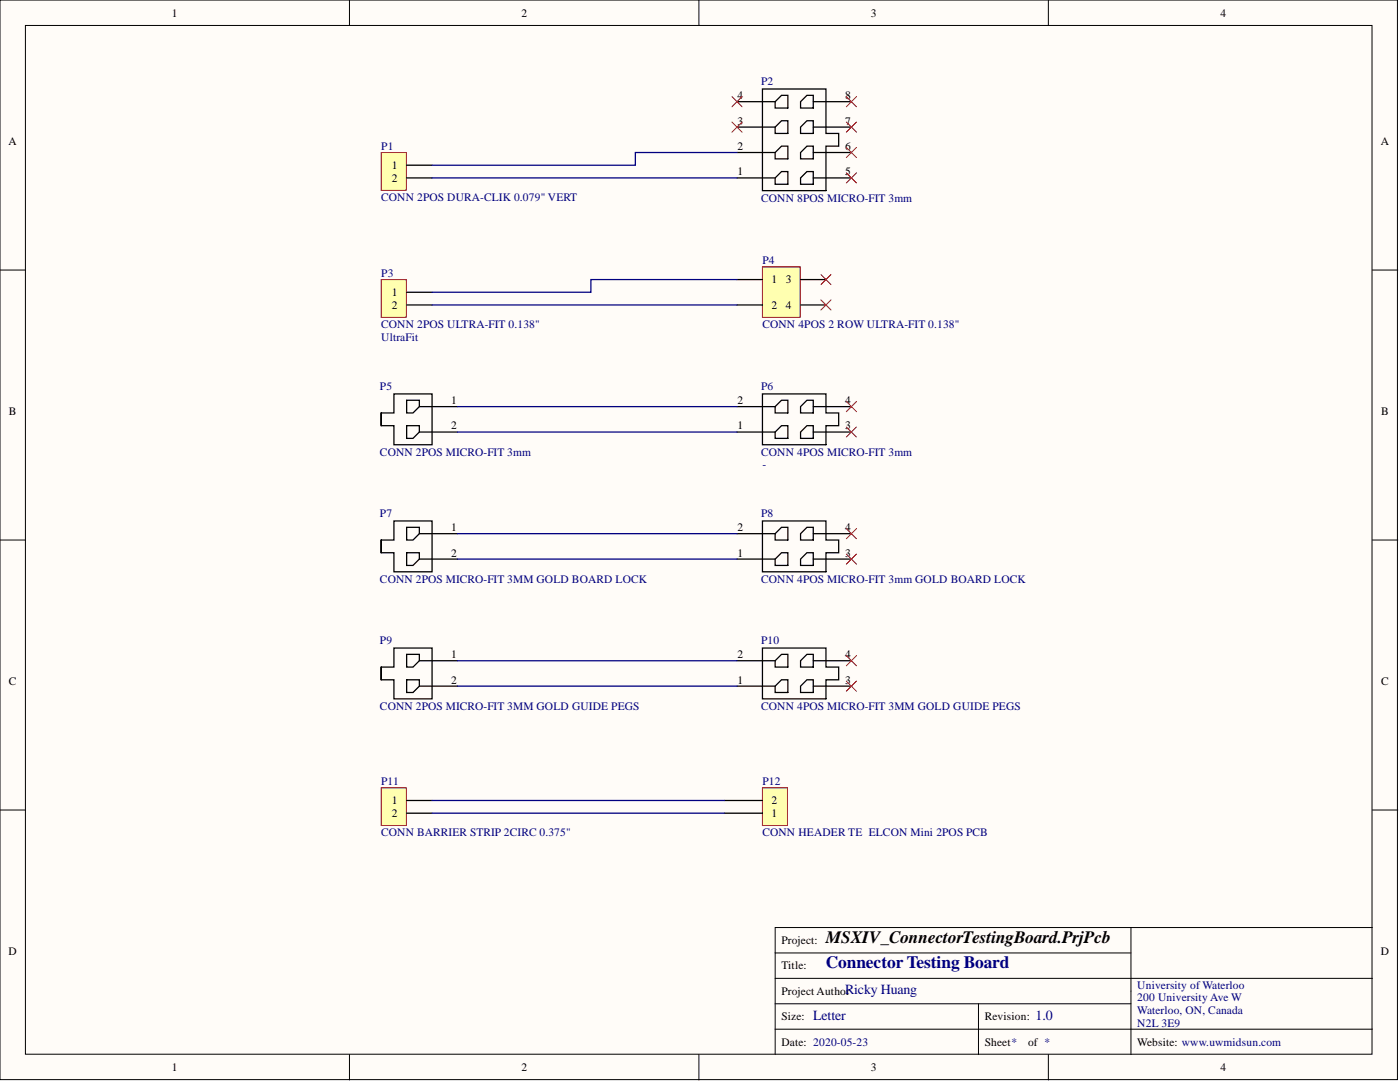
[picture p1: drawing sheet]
<svg xmlns="http://www.w3.org/2000/svg" width="279mm" height="216mm" viewBox="0 0 279 216" stroke-linecap="round" stroke-linejoin="round" font-family="sans-serif">
<g fill="#fffcf8" stroke="#000" stroke-width=".2">
<path d="M0 0h278.9v215.4h-278.9z"/>
<path d="M5.1 5.1h268.7v205.3h-268.7z"/>
</g>
<g fill="none" stroke="#000" stroke-width=".2">
<path d="M69.7 0v5.1M139.5 0v5.1M209.2 0v5.1M0 53.9h5.1M273.9 53.9h5.1M0 107.8h5.1M273.9 107.8h5.1M0 161.6h5.1M273.9 161.6h5.1M154.7 195.2h119.2M154.7 190.1h71M225.7 185.1h-71v25.3"/>
<path d="M225.7 185.1v25.3M225.7 185.1h48.2M69.7 210.4v5.1M139.5 210.4v5.1M154.7 200.3h71M154.7 205.4h119.2M195.3 200.3v10.1M209.2 210.4v5.1"/>
</g>
<path d="M76.1 30.4h5v7.6h-5z" fill="#ffffb0" stroke="#800000" stroke-width=".2"/>
<path d="M81.2 33h5M81.2 35.5h5" fill="none" stroke="#000" stroke-width=".25"/>
<path d="M76.1 55.8h5v7.5h-5z" fill="#ffffb0" stroke="#800000" stroke-width=".2"/>
<g fill="none" stroke="#000" stroke-width=".25">
<path d="M152.2 17.8h12.6v8.8h2.6v2.6h-2.6v8.8h-12.6zM147.1 35.5h7.6M147.1 30.4h7.6M147.1 25.4h7.6M147.1 20.3h7.6M154.7 35.5l1.3-1.3h1.2v2.6h-2.5zM154.7 30.4l1.3-1.2h1.2v2.5h-2.5zM154.7 25.4l1.3-1.3h1.2v2.5h-2.5zM154.7 20.3l1.3-1.3h1.2v2.6h-2.5zM159.8 35.5l1.2-1.3h1.3v2.6h-2.5zM159.8 30.4l1.2-1.2h1.3v2.5h-2.5zM159.8 25.4l1.2-1.3h1.3v2.5h-2.5z"/>
<path d="M159.8 20.3l1.2-1.3h1.3v2.6h-2.5zM162.3 35.5h7.6M162.3 30.4h7.6M162.3 25.4h7.6M162.3 20.3h7.6M81.2 58.3h5M81.2 79.9h2.5v1.2l-1.3 1.3h-1.2zM81.2 60.9h5M152.2 78.6h12.6v3.8h2.6v2.5h-2.6v3.8h-12.6zM76.1 82.4v2.5h2.5v3.8h7.6v-10.1h-7.6v3.8h-2.5v2.5M81.2 84.9h2.5v1.3l-1.3 1.3h-1.2zM83.7 86.2h7.6"/>
<path d="M83.7 81.1h7.6M147.1 86.2h7.6M147.1 81.1h7.6M154.7 86.2l1.3-1.3h1.2v2.6h-2.5zM154.7 81.1l1.3-1.2h1.2v2.5h-2.5zM159.8 86.2l1.2-1.3h1.3v2.6h-2.5zM159.8 81.1l1.2-1.2h1.3v2.5h-2.5zM162.3 86.2h7.6M162.3 81.1h7.6M147.1 136.9h7.6M147.1 131.8h7.6M152.2 129.3h12.6v3.8h2.6v2.5h-2.6v3.8h-12.6z"/>
<path d="M154.7 136.9l1.3-1.3h1.2v2.6h-2.5zM154.7 131.8l1.3-1.2h1.2v2.5h-2.5zM159.8 136.9l1.2-1.3h1.3v2.6h-2.5zM159.8 131.8l1.2-1.2h1.3v2.5h-2.5zM162.3 136.9h7.6M162.3 131.8h7.6"/>
</g>
<path d="M152.2 53.2h7.5v10.1h-7.5z" fill="#ffffb0" stroke="#800000" stroke-width=".2"/>
<g fill="none" stroke="#000" stroke-width=".25">
<path d="M147.1 55.8h5.1M159.8 55.8h5M147.1 60.9h5.1M159.8 60.9h5M76.1 107.8v2.5h2.5v3.8h7.6v-10.1h-7.6v3.8h-2.5v2.5M81.2 110.3h2.5v1.3l-1.3 1.2h-1.2zM81.2 105.2h2.5v1.3l-1.3 1.3h-1.2zM83.7 111.6h7.6M83.7 106.5h7.6M147.1 111.6h7.6M147.1 106.5h7.6M152.2 104h12.6v3.8h2.6v2.5h-2.6v3.8h-12.6z"/>
<path d="M154.7 111.6l1.3-1.3h1.2v2.5h-2.5zM154.7 106.5l1.3-1.3h1.2v2.6h-2.5zM159.8 111.6l1.2-1.3h1.3v2.5h-2.5zM159.8 106.5l1.2-1.3h1.3v2.6h-2.5zM162.3 111.6h7.6M162.3 106.5h7.6M76.1 133.1v2.5h2.5v3.8h7.6v-10.1h-7.6v3.8h-2.5v2.5M81.2 135.6h2.5v1.3l-1.3 1.3h-1.2zM81.2 130.6h2.5v1.2l-1.3 1.3h-1.2zM83.7 131.8h7.6M83.7 136.9h7.6"/>
</g>
<g fill="none" stroke="#f00" stroke-width=".2">
<path d="M146.1 19.3l2 2M148.1 19.3l-2 2M168.9 19.3l2 2M170.9 19.3l-2 2M146.1 24.3l2 2.1M148.1 24.3l-2 2.1M168.9 24.3l2 2.1M168.9 29.4l2 2M168.9 34.5l2 2M170.9 24.3l-2 2.1M170.9 29.4l-2 2M170.9 34.5l-2 2"/>
<path d="M163.8 54.8l2.1 2M163.8 59.8l2.1 2.1M165.9 54.8l-2.1 2M165.9 59.8l-2.1 2.1M168.9 80.1l2 2.1M168.9 85.2l2 2M170.9 80.1l-2 2.1M170.9 85.2l-2 2M168.9 105.5l2 2M168.9 110.5l2 2.1M170.9 105.5l-2 2M170.9 110.5l-2 2.1"/>
<path d="M168.9 130.8l2 2.1M168.9 135.9l2 2M170.9 130.8l-2 2.1M170.9 135.9l-2 2"/>
</g>
<path d="M152.2 157.2h5v7.5h-5z" fill="#ffffb0" stroke="#800000" stroke-width=".2"/>
<path d="M144.6 159.7h7.6M144.6 162.3h7.6" fill="none" stroke="#000" stroke-width=".25"/>
<path d="M76.1 157.2h5v7.5h-5z" fill="#ffffb0" stroke="#800000" stroke-width=".2"/>
<path d="M81.2 159.7h5M81.2 162.3h5" fill="none" stroke="#000" stroke-width=".25"/>
<path d="M86.2 35.5h60.9M147.1 30.4h-20.3v2.6h-40.6M147.1 55.8h-29.2v2.5h-31.7M86.2 60.9h60.9M91.3 81.1h55.8M91.3 86.2h55.8M91.3 106.5h55.8M91.3 111.6h55.8M91.3 131.8h55.8M91.3 136.9h55.8M86.2 159.7h58.4M86.2 162.3h58.4" fill="none" stroke="#000080" stroke-width=".25"/>
<text font-size="3.5" x="164.8" y="188.1">MSXIV_ConnectorTestingBoard.PrjPcb</text>
<text font-size="3.5" fill="#000080" x="164.8" y="193.2">Connector Testing Board</text>
<g font-size="2.8" fill="#000080">
<text x="162.3" y="203.5">Letter</text>
<text x="168.6" y="198.4">Ricky Huang</text>
<text x="206.7" y="203.5">1.0</text>
</g>
<g font-size="2.3">
<text x="34.3" y="3.3">1</text>
<text x="104.1" y="3.3">2</text>
<text x="173.8" y="3.3">3</text>
<text x="243.5" y="3.3">4</text>
<text x="147.2" y="19.8">4</text>
<text x="168.6" y="19.8">8</text>
<text x="1.7" y="29">A</text>
<text x="147.2" y="29.9">2</text>
<text x="147.2" y="24.9">3</text>
<text x="168.6" y="29.9">6</text>
<text x="168.6" y="24.9">7</text>
<text x="275.6" y="29">A</text>
<text x="78.2" y="33.7">1</text>
<text x="147.2" y="35">1</text>
<text x="168.6" y="35">5</text>
<text x="78.2" y="36.3">2</text>
<text x="78.2" y="59.1">1</text>
<text x="153.9" y="56.5">1</text>
<text x="156.8" y="56.5">3</text>
<text x="78.2" y="61.6">2</text>
<text x="153.9" y="61.6">2</text>
<text x="156.8" y="61.6">4</text>
<text x="1.8" y="82.8">B</text>
<text x="90" y="80.6">1</text>
<text x="147.2" y="80.6">2</text>
<text x="168.6" y="80.6">4</text>
<text x="275.7" y="82.8">B</text>
<text x="90" y="85.7">2</text>
<text x="147.2" y="85.7">1</text>
<text x="168.6" y="85.7">3</text>
<text x="90" y="106">1</text>
<text x="147.2" y="106">2</text>
<text x="168.6" y="106">4</text>
<text x="90" y="111.1">2</text>
<text x="147.2" y="111.1">1</text>
<text x="168.6" y="111.1">3</text>
<text x="90" y="131.3">1</text>
<text x="147.2" y="131.3">2</text>
<text x="168.6" y="131.3">4</text>
<text x="1.8" y="136.7">C</text>
<text x="90" y="136.4">2</text>
<text x="147.2" y="136.4">1</text>
<text x="168.6" y="136.4">3</text>
<text x="275.7" y="136.7">C</text>
<text x="78.2" y="160.5">1</text>
<text x="153.9" y="160.5">2</text>
<text x="78.2" y="163">2</text>
<text x="153.9" y="163">1</text>
<text x="1.7" y="190.6">D</text>
<text x="156" y="188.4">Project:</text>
<text x="275.6" y="190.6">D</text>
<text x="156" y="193.4">Title:</text>
<text x="156" y="203.6">Size:</text>
<text x="156" y="198.5">Project Author</text>
<text x="196.5" y="203.6">Revision:</text>
<text x="156" y="208.7">Date: 2020-05-23</text>
<text x="196.5" y="208.7">Sheet*</text>
<text x="205.2" y="208.7">of *</text>
<text x="227" y="208.7">Website: www.uwmidsun.com</text>
<text x="34.3" y="213.7">1</text>
<text x="104.1" y="213.7">2</text>
<text x="173.8" y="213.7">3</text>
<text x="243.5" y="213.7">4</text>
</g>
<g font-size="2.3" fill="#000080">
<text x="151.9" y="17">P2</text>
<text x="76.1" y="29.9">P1</text>
<text x="76.1" y="40.1">CONN 2POS DURA-CLIK 0.079&quot; VERT</text>
<text x="151.9" y="40.3">CONN 8POS MICRO-FIT 3mm</text>
<text x="152.2" y="52.7">P4</text>
<text x="76.1" y="55.3">P3</text>
<text x="76.1" y="65.4">CONN 2POS ULTRA-FIT 0.138&quot;</text>
<text x="152.2" y="65.4">CONN 4POS 2 ROW ULTRA-FIT 0.138&quot;</text>
<text x="76.1" y="68">UltraFit</text>
<text x="75.8" y="77.8">P5</text>
<text x="151.9" y="77.8">P6</text>
<text x="75.8" y="91">CONN 2POS MICRO-FIT 3mm</text>
<text x="151.9" y="91">CONN 4POS MICRO-FIT 3mm</text>
<text x="152.2" y="93.3">-</text>
<text x="75.8" y="103.2">P7</text>
<text x="151.9" y="103.2">P8</text>
<text x="75.8" y="116.4">CONN 2POS MICRO-FIT 3MM GOLD BOARD LOCK</text>
<text x="151.9" y="116.4">CONN 4POS MICRO-FIT 3mm GOLD BOARD LOCK</text>
<text x="75.8" y="128.5">P9</text>
<text x="151.9" y="128.5">P10</text>
<text x="75.8" y="141.7">CONN 2POS MICRO-FIT 3MM GOLD GUIDE PEGS</text>
<text x="151.9" y="141.7">CONN 4POS MICRO-FIT 3MM GOLD GUIDE PEGS</text>
<text x="76.1" y="156.7">P11</text>
<text x="152.2" y="156.7">P12</text>
<text x="76.1" y="166.8">CONN BARRIER STRIP 2CIRC 0.375&quot;</text>
<text x="152.2" y="166.8">CONN HEADER TE ELCON Mini 2POS PCB</text>
<text x="227" y="197.2">University of Waterloo</text>
<text x="227" y="199.8">200 University Ave W</text>
<text x="227" y="202.3">Waterloo, ON, Canada</text>
<text x="227" y="204.9">N2L 3E9</text>
</g>
</svg>
